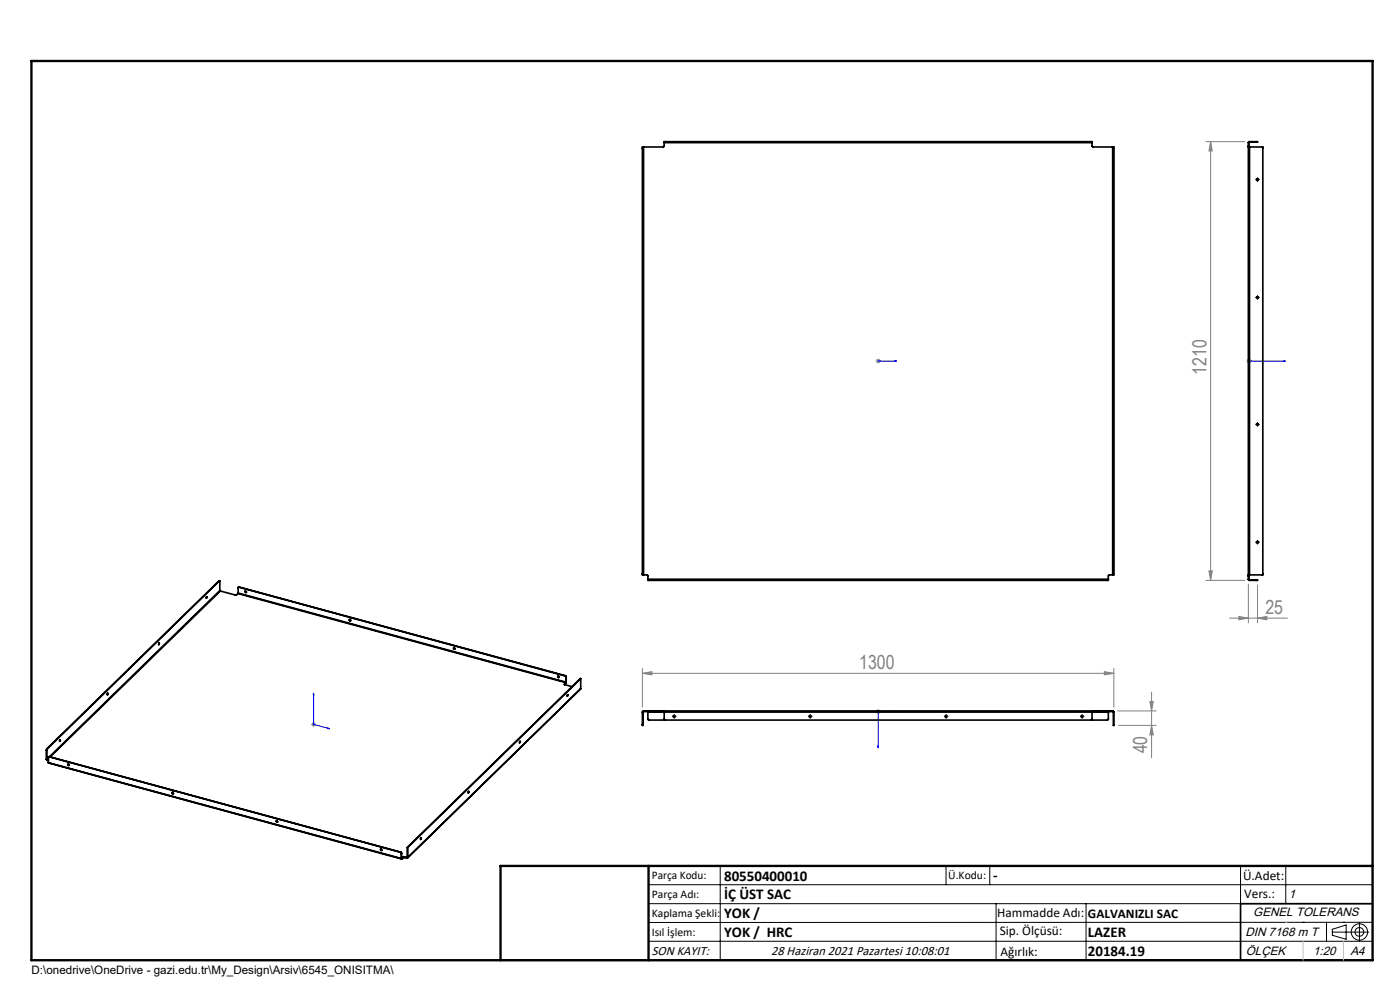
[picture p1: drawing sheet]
<svg xmlns="http://www.w3.org/2000/svg" width="297mm" height="210mm" viewBox="0 0 297 210" stroke-linecap="round" stroke-linejoin="round" font-family="sans-serif">
<g fill="none" stroke="#000" stroke-width=".21">
<path d="M266.6 38.1h.3M266.8 37.9v.4M266.6 63.1h.3M266.8 62.9v.4M266.6 90h.3M266.8 89.8v.4M266.6 115h.3M266.8 114.9v.3M142.8 152h.4M143 151.8v.3M171.7 152h.3M171.9 151.8v.3"/>
<path d="M200.5 152h.4M200.7 151.8v.3M229.4 152h.4M229.6 151.8v.3M137.6 187.7h153.6M137.6 191.7h153.6M137.6 199.7h153.6M152.8 183.7v20M200.7 183.7v4M210 183.7v4M211.3 191.7v12M230.4 191.7v12"/>
<path d="M263.2 183.7v20M272.8 183.7v8M276.4 195.6h.1M281.4 195.6v4.1M282.6 197.7h7.8M282.6 197.1l3-.9v3l-3-.8zM285 195.6h.1M288.4 195.8v3.8M291.2 195.6l-153.6 .1"/>
<circle cx="288.4" cy="197.7" r="1.74"/>
<circle cx="288.4" cy="197.7" r=".93"/>
</g>
<g fill="none" stroke="#00f" stroke-width=".21">
<path d="M186.2 76.6h.2zM186.3 76.6h.1M186.3 76.6h3.8M190.1 76.6h-.3h.3M264.9 76.6h.1zM264.9 76.6h.1M264.9 76.6h7.8M272.7 76.6h-.4h.4M66.5 147.1l.1 .3-.2-.1zM66.5 147.1v6.6l3.4 .9M69.6 154.4l.3 .2h-.3zM186.2 158.2h.2l-.1 .4z"/>
<path d="M189.8 150.8l.3 .1-.3 .1zM190.1 150.9h-3.8v7.7"/>
</g>
<g fill="none" stroke="#808080" stroke-width=".21">
<path d="M255.8 30h8.3M256.8 30l.4 2h-.7zM256.8 30v93.1M185.8 76.6h1M185.9 76.2l.8 .7M186.3 76.1v1M186.7 76.2l-.8 .7M264.4 76.6h1.1M264.6 76.2l.7 .7M264.9 76.1v1M265.3 76.2l-.7 .7M255.8 123.1h8.3"/>
<path d="M256.5 121.1h.7l-.4 2zM260.8 131.1h12.3M262.8 130.8l2 .3-2 .4zM264.8 123.9v8.2M266.8 131.1l1.9-.3v.7zM266.8 124.1v8M66 153.7h1M66.2 153.3l.7 .7M66.5 153.1v1.1M66.9 153.3l-.7 .7M136.3 142.8l2-.3v.6zM136.3 141.8v8.2"/>
<path d="M136.3 142.8h100M185.8 150.9h1M185.9 150.6l.8 .7M186.3 150.4v1M186.7 150.6l-.8 .7M234.3 142.5l2 .3-2 .3zM236.3 141.8v8.2M237.1 150.8h8.2M237.3 153.9h8M243.9 148.8h.8l-.4 2zM244.3 153.9l.4 2h-.8zM244.3 146.8v14"/>
</g>
<g fill="none" stroke="#000" stroke-width=".21" stroke-dasharray="15.2 1.3 1.3 1.3">
<path d="M266.4 38.1h.1M266.8 37.7h.1M266.8 38.5h.1M267.2 38.1h.1M266.4 63.1h.1M266.8 62.7h.1M266.8 63.5h.1M267.2 63.1h.1M266.4 90h.1M266.8 89.6h.1M266.8 90.4h.1M267.2 90h.1"/>
<path d="M266.4 115h.1M266.8 114.6h.1M266.8 115.4h.1M267.2 115h.1M142.7 151.9h-.1M143 151.6v-.1M143 152.3v.1M143.4 151.9h.1M171.5 151.9h.1M171.9 151.6v-.1M171.9 152.3v.1M172.3 151.9h.1"/>
<path d="M200.3 151.9h.1M200.7 151.6v-.1M200.7 152.3v.1M201.1 151.9h.1M229.2 151.9h.1M229.6 151.6v-.1M229.6 152.3v.1M230 151.9h.1"/>
</g>
<path d="M291.2 191.7h-28v12M106.2 203.7h185" fill="none" stroke="#000" stroke-width=".35"/>
<path d="M6.7 12.9h284.5v190.8h-284.5zM137.6 183.7v20M291.2 183.7h-185v20" fill="none" stroke="#000" stroke-width=".5"/>
<path d="M272.8 195.6h.1M276.4 199.7v4M285 199.7v4" fill="none" stroke="#c0c0c0" stroke-width=".21"/>
<g fill="#00f">
<path d="M69.6 154.4l.3 .2h-.3zM66.5 147.1l.1 .3-.2-.1zM189.8 76.6h.3zM186.2 76.6h.2zM189.8 150.8v.2l.3-.1zM186.2 158.2l.1 .4 .1-.4z"/>
<path d="M264.9 76.6h.1zM272.3 76.6h.4z"/>
</g>
<g fill="#808080">
<path d="M262.8 130.8l2 .3-2 .4zM266.8 131.1l1.9-.3v.7z"/>
<path d="M136.3 142.8l2-.3v.6zM234.3 142.5l2 .3-2 .3z"/>
<path d="M243.9 148.8h.8l-.4 2zM244.3 153.9l.4 2h-.8z"/>
<path d="M256.8 30l.4 2h-.7zM256.5 121.1h.7l-.4 2z"/>
</g>
<g fill="none" stroke="#000" stroke-width=".35">
<path d="M136.3 31.4v90.3M136.3 31.4h.1M136.4 31.2v.2M136.4 31.2h-.1v.2M136.4 31.2h.1M136.4 31.4v90.3M136.5 31.2v90.7M140.9 30.2h.2M140.9 30.2v.1M140.9 30.3v.7l-.1 .2h-4.3M140.9 30.3h90.8M141.1 30l-.2 .2"/>
<path d="M141.1 30v.2M141.1 30h90.4M141.1 30.2h90.4M231.5 30l.2 .2M231.5 30.2h.2M231.5 30v.2M231.7 30.2v.1M231.7 30.3v.7l.1 .2h4.2M236 31.2h.2M236 31.2v90.7M236.2 31.2v90.7M264.8 31.2h.3"/>
<path d="M264.8 31v.2M264.8 30.3h.1M264.8 30.3v.7M264.8 31.2v90.7M264.8 31h.1M264.9 31v.2M264.9 30.3v.7M265.1 30l-.3 .3M265.1 30.2l-.2 .1M265.1 31.2h2.8v90.7h-2.8M265.1 30h1.4M265.1 30.2h1.4"/>
<path d="M265.1 30v.2M265.1 31.2v90.7M266.5 30h.3l-.3 .2M266.5 30v.2M267.7 31.2l.2 .2M33.7 136.5v.2M33.7 136.4v.1M33.8 136.4l-.1 .4zM43.8 126.6l.1 .1-.1 .2zM43.8 126.6l-.1 .3M46.5 123.2h.1M46.5 123.2l-36.6 35.6"/>
<path d="M46.5 123.2l.1 2.1M46.5 123.2l-36.5 35.7M46.6 125.3l.1 .1M46.6 125.3l-36.1 35.2M46.7 125.4l3.3 .9 .4-.4M46.7 125.4l-36 35.1M50.4 125.9l69.7 18.9M50.5 125.8l-.1 .1M50.5 125.8l69.6 18.9M50.7 124.6h-.2v1.2M50.7 124.6l69.2 18.8M50.7 124.5l-.1 .1"/>
<path d="M50.7 124.5v.1M50.7 124.5l69.2 18.8M52 125.4v.1l.3 .2M74.2 131.4v.2h.2M96.2 137.4l.3 .2M136.3 121.7v.2h.1M136.3 121.7h.1M136.4 121.7v.2M136.4 121.9h.1M136.5 121.9l.9 .2v.8M137.4 123h.3M137.4 123l.3 .1"/>
<path d="M137.4 122.9v.1M137.4 122.9h97.7M137.7 123v.1M137.7 123h97.2M137.7 123.1h97.2M234.9 123h.2M234.9 123v.1M235.1 123l-.2 .1M235.1 122.9v.1M236 121.9h.2M236 121.9l-.8 .2-.1 .8M264.8 121.9h.3"/>
<path d="M264.8 121.9v.3M264.8 122.9l.3 .2M264.8 122.9h.1M264.8 122.2v.7M264.8 122.2h.1M264.9 121.9v.3M264.9 122.9l.2 .1M264.9 122.2v.7M265.1 123h1.4M265.1 123.1h1.4M265.1 123v.1M266.5 123h.3l-.3 .1"/>
<path d="M266.5 123v.1M267.9 121.7l-.2 .2M9.8 159.1h.1M9.8 159.1v2M9.9 158.8l-.1 .3M9.9 159.1v2M9.9 158.8l.1 .1M10 158.9l-.1 .2M12.7 156.9l-.1 .3M12.8 156.9l-.1 .4zM22.8 147.1l.1 .1-.1 .2zM22.8 147.1v.2"/>
<path d="M110.3 157.3l-.1 .2M118.4 143.4l.2 .3M119.7 145.2h.1M119.8 145.1v.1l1.6 .5M119.8 145.1v.1M119.9 143.4l.2 .2M119.9 143.3l.2 .3M119.9 143.3v.1M120.1 144.8l-.3 .3M120.1 144.8v.1M120.1 144.9l-.3 .3M120.1 144.7v.1"/>
<path d="M120.1 143.6v1.1M120.1 144.6v.3M120.1 143.6h.1M120.1 144.6v.1M120.1 143.6v1M120.4 147.4l-.1 .3M123.2 146.1l-36.7 35.9M123.2 144l-36.8 35.8M123.2 144l-36.7 35.8M123.2 144v2.1M123.2 146.1l-36.7 35.8M136.3 153.7v.2h.1v-.2"/>
<path d="M136.3 151.1v2.6M136.3 151.1h.1M136.3 153.7h.1M136.4 151.1v2.6M136.5 150.8l-.2 .3M136.5 150.9l-.1 .2M136.5 150.8v.1M136.5 150.8h4.2M136.5 150.9h4.2M137.4 150.9v.2M137.4 151.1v1.5l.2 .1h97.3l.2-.1v-1.5M137.4 151.1h97.7"/>
<path d="M140.7 150.8h.2M140.7 150.9h.2M140.7 150.8v.1M140.9 150.8v1.8l.2 .1M140.9 150.8h90.8M231.7 150.8v1.8l-.2 .1M231.7 150.8h.2M231.7 150.9h.2M231.9 150.8h4.1M231.9 150.8v.1M231.9 150.9h4.1M235.1 150.9v.2"/>
<path d="M236 150.8l.3 .3M236 150.9l.2 .2M236 150.8v.1M236.2 151.1v2.8l.1-2.8M236.2 151.1h.1M9.8 161.1l.2 .2M9.8 161.1h.1M9.9 161.1l.1 .1M10 161.2h.3M10 161.2v.1M10 161.3l.3 .1M10.3 161.8l74.9 20.4"/>
<path d="M10.3 161.8l74.8 20.3M10.3 161l-.3 .2M10.3 160.8l-.4 .3M10.4 160.5l-.1 .1v1.2M10.4 160.5l74.5 20.3M10.5 160.5l-.2 .1M10.5 160.5h-.1M10.5 160.5l74.5 20.3M14.4 162.1l.1 .2h.2M36.5 168.1l.1 .2h.2M58.6 174.1l.3 .3M86.4 179.8h.1"/>
<path d="M86.4 179.8v2.1M86.5 179.8v2.1M89.3 177.8l.1 .1-.2 .2zM89.3 177.8l-.1 .2M99.4 167.9l-.1 .3M80.8 180.1l.2 .3M84.9 180.8l.2 .2M85 180.8l.2 .2M85 180.8h-.1M85.1 182.1l.1 .1M85.1 181v1.1M85.2 182.1h.1"/>
<path d="M85.2 181h-.1M85.2 182.1h-.1M85.2 181v1.1M85.2 182.1v.1M85.5 181.8l-.3 .3M85.5 181.8v.1M85.5 181.9l-.3 .3M85.8 181.8h-.3M85.8 181.9h-.3M85.8 181.8l.5 .1M85.8 181.8v.1M85.8 181.9l.5 .1"/>
<path d="M86.3 181.9v.1M86.4 181.9h-.1M86.4 181.9h.1M86.4 181.8l-.1 .1M86.5 181.9l-.2 .1"/>
<circle cx="266.7" cy="38.1" r=".21"/>
<circle cx="266.7" cy="63.1" r=".21"/>
<circle cx="266.7" cy="90" r=".21"/>
<circle cx="266.7" cy="115" r=".21"/>
<circle cx="52.1" cy="125.5" r=".17"/>
<circle cx="74.2" cy="131.5" r=".18"/>
<circle cx="96.4" cy="137.6" r=".17"/>
<circle cx="110.3" cy="157.4" r=".15"/>
<circle cx="118.4" cy="143.5" r=".17"/>
<circle cx="120.4" cy="147.6" r=".15"/>
<circle cx="143" cy="152" r=".22"/>
<circle cx="171.9" cy="152" r=".22"/>
<circle cx="200.7" cy="152" r=".21"/>
<circle cx="229.6" cy="152" r=".22"/>
<circle cx="14.5" cy="162.2" r=".15"/>
<circle cx="36.7" cy="168.2" r=".16"/>
<circle cx="58.8" cy="174.2" r=".16"/>
<circle cx="99.4" cy="168.1" r=".15"/>
<circle cx="80.9" cy="180.3" r=".17"/>
</g>
<g font-size="4.1" fill="#808080">
<text x="255.9" y="79.6" transform="rotate(-90 255.9 79.6)">1210</text>
<text x="268.4" y="130.2">25</text>
<text x="182.3" y="141.9">1300</text>
<text x="243.4" y="159.8" transform="rotate(-90 243.4 159.8)">40</text>
</g>
<g font-size="3.2">
<text x="153.6" y="186.8">80550400010</text>
<text x="153.6" y="190.8">İÇ ÜST SAC</text>
<text x="210.7" y="186.6">-</text>
<text x="153.6" y="194.8">YOK /</text>
<text x="153.6" y="198.8">YOK / HRC</text>
<text x="230.8" y="198.7">LAZER</text>
<text x="230.8" y="202.8">20184.19</text>
</g>
<g font-size="2.8">
<text x="263.7" y="186.7">Ü.Adet:</text>
<text x="263.9" y="190.5">Vers.:</text>
<text x="211.5" y="194.5">Hammadde Adı:</text>
<text x="230.8" y="194.7">GALVANIZLI SAC</text>
<text x="138.3" y="202.6">SON KAYIT:</text>
<text x="163.6" y="202.6">28 Haziran 2021 Pazartesi 10:08:01</text>
<text x="212.1" y="198.4">Sip. Ölçüsü:</text>
<text x="212.2" y="202.7">Ağırlık:</text>
</g>
<g font-size="2.6">
<text x="273.4" y="190.4">1</text>
<text x="265.9" y="194.4">GENEL TOLERANS</text>
<text x="264.2" y="198.5">DIN 7168 m T</text>
<text x="264.3" y="202.6">ÖLÇEK</text>
<text x="278.5" y="202.6">1:20</text>
<text x="286.5" y="202.6">A4</text>
</g>
<g font-size="2.5">
<text x="138.3" y="186.4">Parça Kodu:</text>
<text x="138.3" y="190.5">Parça Adı:</text>
<text x="201.2" y="186.5">Ü.Kodu:</text>
<text x="138.3" y="194.5">Kaplama Şekli:</text>
<text x="138.3" y="198.6">Isıl İşlem:</text>
<text x="6.7" y="206.7">D:\onedrive\OneDrive - gazi.edu.tr\My_Design\Arsiv\6545_ONISITMA\</text>
</g>
</svg>
